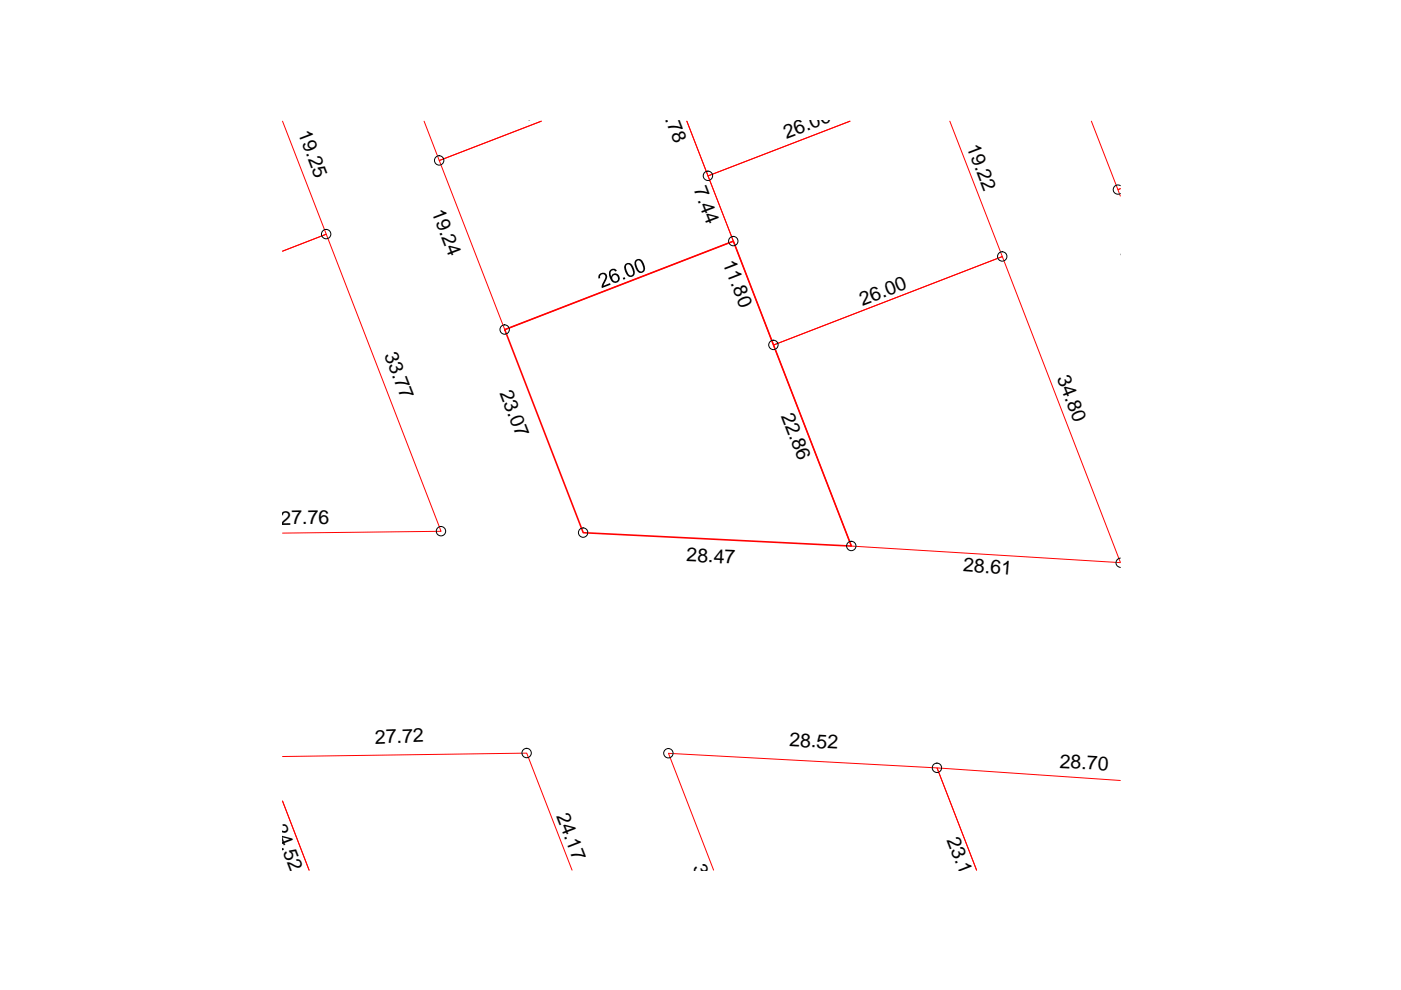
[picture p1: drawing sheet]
<svg xmlns="http://www.w3.org/2000/svg" width="297mm" height="210mm" viewBox="0 0 297 210" stroke-linecap="round" stroke-linejoin="round" font-family="sans-serif">
<path d="M59.9 25.7l9.3 24-9.3 3.6 9.3-3.6 24.3 62.9-33.6 .4M89.9 25.7l3.2 8.3 21.7-8.3-21.7 8.3 13.9 35.9 48.5-18.8-9.9-25.4 4.5 11.6 30.1-11.6-30.1 11.6 13.9 35.9 48.5-18.8-11.1-28.7M231.4 25.7l5.6 14.5 .5-.2-.5 .2 .5 1.4M237.5 119.2l-25-64.8-48.5 18.8 16.5 42.6 57 3.5M59.9 160.4l51.8-.7 9.6 24.8M59.9 169.8l5.6 14.7M237.5 165.5l-38.8-2.7 8.4 21.7-8.4-21.7-57-3.1 9.6 24.8" fill="none" stroke="#f00" stroke-width=".21"/>
<path d="M107 69.9l48.5-18.8 25 64.7-56.8-2.9z" fill="none" stroke="#f00" stroke-width=".34"/>
<g fill="none" stroke="#000" stroke-width=".21">
<path d="M237.5 39.4a.99 .99 0 0 0-1.5 .8 .99 .99 0 0 0 1.5 .8M237.5 118.3a1 1 0 0 0-.9 1 1 1 0 0 0 .9 1"/>
<circle cx="93.1" cy="34" r=".99"/>
<circle cx="150.1" cy="37.3" r=".99"/>
<circle cx="69.2" cy="49.6" r=".99"/>
<circle cx="155.5" cy="51.1" r=".99"/>
<circle cx="212.5" cy="54.4" r=".99"/>
<circle cx="107" cy="69.9" r=".99"/>
<circle cx="164" cy="73.1" r=".99"/>
<circle cx="93.5" cy="112.6" r=".99"/>
<circle cx="123.6" cy="112.9" r=".99"/>
<circle cx="180.5" cy="115.8" r=".99"/>
<circle cx="111.7" cy="159.7" r=".99"/>
<circle cx="141.7" cy="159.7" r=".99"/>
<circle cx="198.6" cy="162.8" r=".99"/>
</g>
<g fill="#000">
<path d="M132 58.9l.4-.1 .2 .3-.4 .2zM127.1 58.1l.6-.3h.4l.6 .6v.7l-.7 1.5 1.3-.6 .2 .4-1.9 .7v-.6l.7-1.5 .1-.5-.3-.3h-.5l-.3 .3v.5l-.4 .1v-.6z"/>
<path d="M129.3 57.3l.5-.3h.5l.5 .4-.3 .2-.4-.3-.4 .1-.2 .3v.6l.1 .4 .3-.6 .4-.1h.4l.5 .3 .2 .8-.1 .4-.4 .4h-.8l-.6-.5-.4-1v-.7zM130 58.5l-.2 .3 .2 .6 .3 .2h.5l.2-.3-.1-.7-.5-.3z"/>
<path d="M132.6 56l.4-.2h.5l.6 .5 .5 1.2-.1 .8-.3 .3-.7 .1-.6-.4-.6-1.4zM132.8 56.2l-.1 .7 .5 1.1 .3 .4 .5-.1 .2-.6-.3-1.1-.6-.6z"/>
<path d="M134.7 55.2l.5-.3h.4l.7 .5 .5 1.5-.4 .8-.8 .2-.6-.6-.5-1.1v-.7zM135.1 55.3l-.2 .3 .1 .7 .3 .9 .4 .3a.63 .63 0 0 0 .7-.3 .63 .63 0 0 0-.1-.8l-.6-1.1-.2-.1z"/>
</g>
<g font-size="4.1">
<text x="139.3" y="20.9" transform="rotate(69 139.3 20.9)">11.78</text>
<text x="63.2" y="28.2" transform="rotate(69 63.2 28.2)">19.25</text>
<text x="166.8" y="29.5" transform="rotate(-21 166.8 29.5)">26.00</text>
<text x="204.9" y="31.1" transform="rotate(69 204.9 31.1)">19.22</text>
<text x="147" y="40.2" transform="rotate(69 147 40.2)">7.44</text>
<text x="91.5" y="44.9" transform="rotate(69 91.5 44.9)">19.24</text>
<text x="237.2" y="52.7" transform="rotate(69 237.2 52.7)">19.79</text>
<text x="153.2" y="55.8" transform="rotate(69 153.2 55.8)">11.80</text>
<text x="182.8" y="64.9" transform="rotate(-21 182.8 64.9)">26.00</text>
<text x="81.4" y="75.2" transform="rotate(69 81.4 75.2)">33.77</text>
<text x="105.9" y="83.3" transform="rotate(69 105.9 83.3)">23.07</text>
<text x="224.1" y="80.1" transform="rotate(69 224.1 80.1)">34.80</text>
<text x="165.6" y="88.2" transform="rotate(69 165.6 88.2)">22.86</text>
<text x="59.5" y="111.2" transform="rotate(-1 59.5 111.2)">27.76</text>
<text x="145.5" y="119" transform="rotate(3 145.5 119)">28.47</text>
<text x="204.1" y="121.1" transform="rotate(5 204.1 121.1)">28.61</text>
<text x="79.5" y="157.7" transform="rotate(-2 79.5 157.7)">27.72</text>
<text x="167.3" y="158.2" transform="rotate(3 167.3 158.2)">28.52</text>
<text x="224.6" y="162.8" transform="rotate(3 224.6 162.8)">28.70</text>
<text x="117.9" y="173" transform="rotate(69 117.9 173)">24.17</text>
<text x="57.9" y="175.3" transform="rotate(69 57.9 175.3)">24.52</text>
<text x="200.7" y="178.1" transform="rotate(69 200.7 178.1)">23.10</text>
<text x="146.9" y="183.9" transform="rotate(69 146.9 183.9)">34.82</text>
</g>
</svg>
